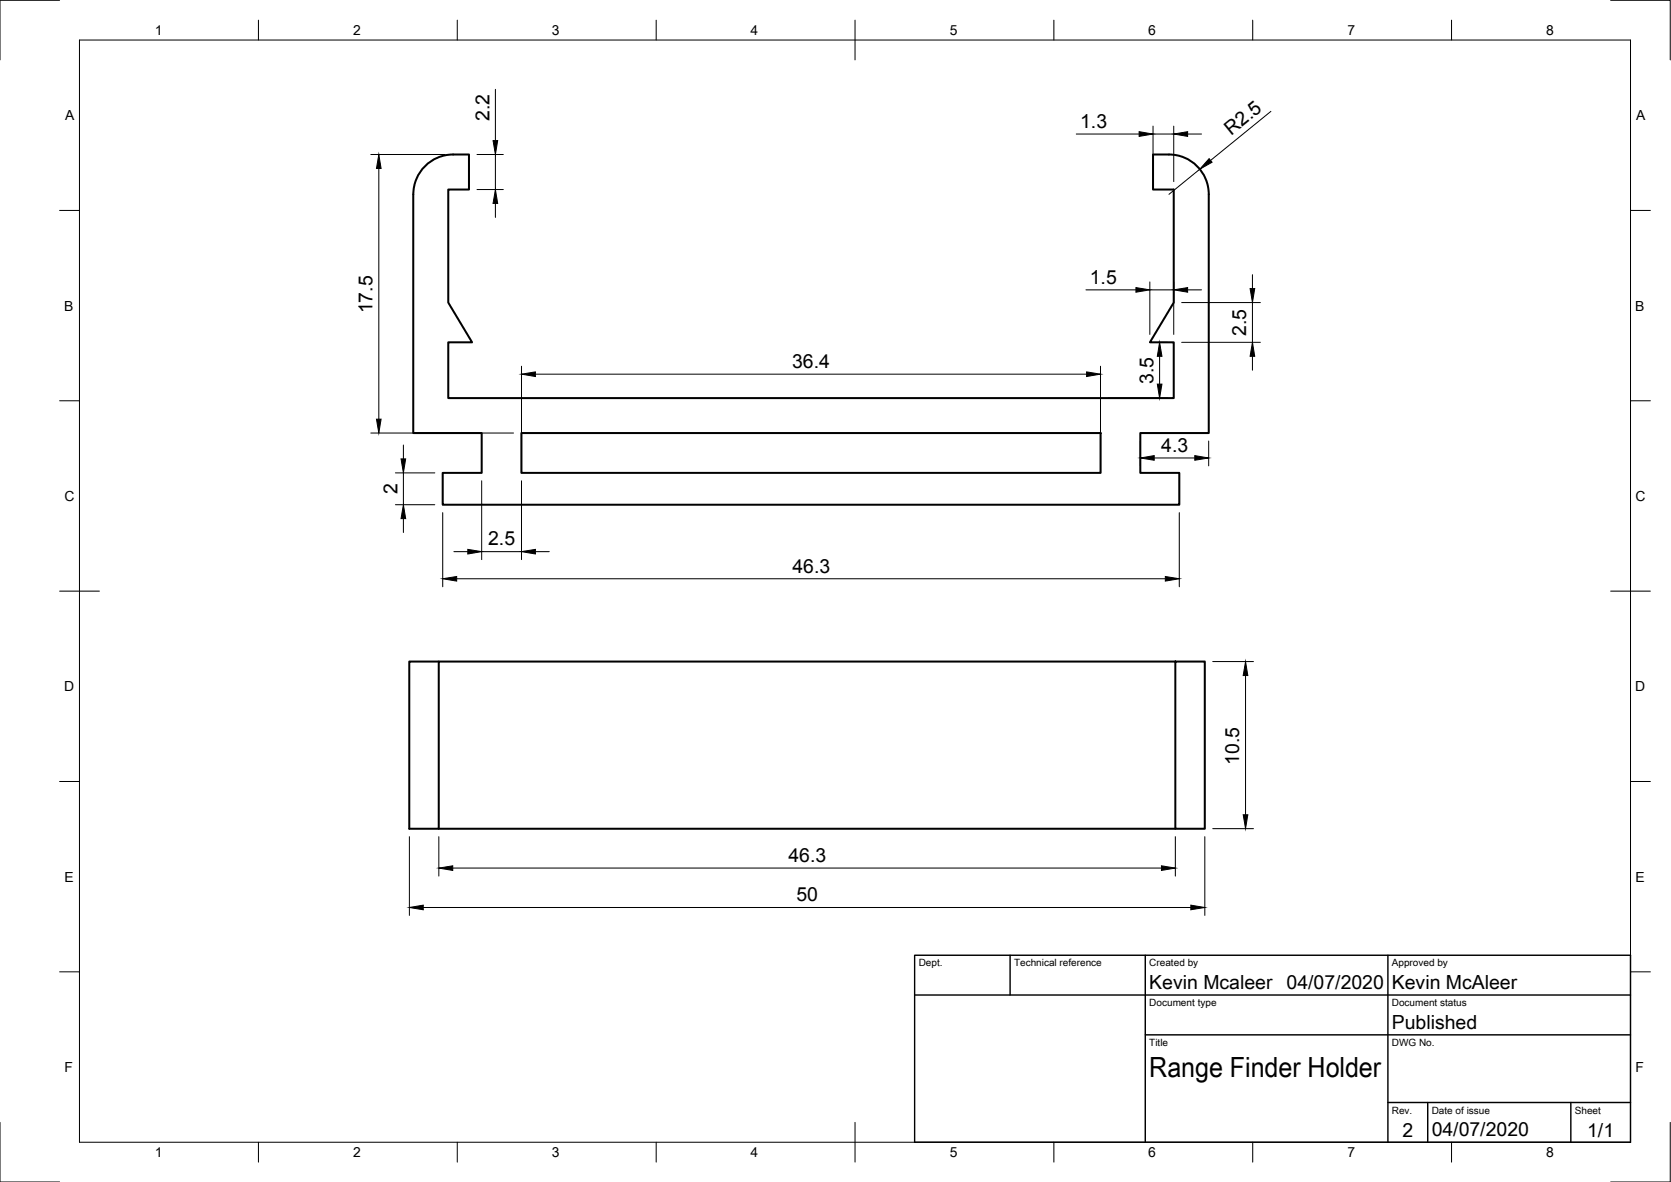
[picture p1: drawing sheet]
<svg xmlns="http://www.w3.org/2000/svg" width="420mm" height="297mm" viewBox="0 0 420 297" stroke-linecap="round" stroke-linejoin="round" font-family="sans-serif">
<!-- layer: Visible -->
<path d="M107.3 41.4a10 10 0 0 1 6.6-2.6h4v8.8h-5.2v28.4l6 10h-6v14h182.4v-14h-6l6-10v-28.4h-5.2v-8.8a15.2 15.2 0 0 1 8.7 1.2 10 10 0 0 1 5.3 8.8v60h-17.2v10h9.8v8h-185.2v-8h9.8v-10h-17.2v-60a10.1 10.1 0 0 1 3.4-7.4zM131.1 108.8h145.6v10h-145.6zM110.3 166.3h-7.4v42h7.4v-42h185.2M295.5 166.3h7.4v42h-7.4zM110.3 208.3h185.2" fill="none" stroke="#000" stroke-width=".51"/>
<!-- layer: Border -->
<g fill="none" stroke="#000" stroke-width=".25">
<path d="M15 .1h-15v15M20 10.1h390v276.9h-390zM65 5.1v5M115 5.1v5M165 5.1v5M215 5.1v10M265 5.1v5M315 5.1v5M365 5.1v5M405 .1h15v15M15 52.9h5M410 52.9h5"/>
<path d="M15 100.7h5M410 100.7h5M15 148.6h10M405 148.6h10M15 196.4h5M410 196.4h5M15 244.2h5M410 244.2h5M0 282.1v14.9h15M65 287v5M115 287v5M165 287v5"/>
<path d="M215 282.1v9.9M265 287v5M315 287v5M365 287v5M420 282.1v14.9h-15"/>
</g>
<!-- layer: TitleBlock -->
<path d="M230 240.1h180v46.9h-180zM230 250h180M254 240.1v9.9M288 240.1v46.9M349 240.1v46.9M288 260.1h122M349 277.1h61M359 277.1v9.9M395 277.1v9.9" fill="none" stroke="#000" stroke-width=".36"/>
<!-- layer: Dimensions -->
<g fill="none" stroke="#000" stroke-width=".25">
<path d="M93.2 38.8h18.7M119.9 38.8h6.7M124.6 22.4v12.9M124.6 38.8v8.8M270.6 33.7h15.8M289.9 31.7v13.9M289.9 33.7h5.2M295.1 31.7v13.9M298.6 33.7h3.5M319.6 28l-15.2 12.3M95.2 42.3v63M119.9 47.6h6.7"/>
<path d="M124.6 51.1v3.5M301.7 42.5l-7.8 6.3M273 72.8h12.6M289.1 70.9v13.1M289.1 72.8h6M295.1 70.9v13.1M297.1 76h19.8M298.6 72.8h3.5M314.9 69v3.5M314.9 76v10M131.1 92v24.8M134.6 94h138.6"/>
<path d="M276.7 92v24.8M291.1 86h2.5M291.6 89.5v7M297.1 86h19.8M314.9 89.5v3.5M93.2 108.8h35.9M99.4 118.8h9.9M101.4 111.8v3.5M101.4 118.8v8M278.7 100h14.9M286.7 110.8v6.3M290.2 115.1h10.2"/>
<path d="M303.9 110.8v6.3M99.4 126.8h9.9M101.4 130.3v3.5M111.3 128.8v18.7M114.1 138.6h3.5M121.1 120.8v19.8M121.1 138.6h10M131.1 120.8v19.8M134.6 138.6h3.5M296.5 128.8v18.7M114.8 145.4h178.2M304.9 166.3h10.3"/>
<path d="M313.2 169.8v35M102.9 210.3v19.7M110.3 210.3v9.9M113.8 218.2h178.2M295.5 210.3v9.9M302.9 210.3v19.7M304.9 208.2h10.3M106.4 228.1h193"/>
</g>
<g fill="#000" stroke="#000" stroke-width=".25">
<path d="M124 35.3h1.1l-.5 3.5zM286.4 33.1l3.5 .6-3.5 .6zM295.1 33.7l3.5-.6v1.2zM304 39.9l.8 .9-3.1 1.7zM95.2 38.8l.6 3.5h-1.1zM124.6 47.6l.5 3.5h-1.1zM285.6 72.3l3.5 .5-3.5 .6zM295.1 72.8l3.5-.5v1.1zM314.3 72.5h1.2l-.6 3.5zM131.1 94l3.5-.5v1.1zM273.2 93.5l3.5 .5-3.5 .6zM291.6 86l.6 3.5h-1.2z"/>
<path d="M291 96.5h1.2l-.6 3.5zM314.9 86l.6 3.5h-1.2zM94.7 105.3h1.1l-.6 3.5zM100.8 115.3h1.2l-.6 3.5zM286.7 115.1l3.5-.6v1.2zM300.4 114.5l3.5 .6-3.5 .6zM101.4 126.8l.6 3.5h-1.2zM117.6 138.1l3.5 .5-3.5 .6zM131.1 138.6l3.5-.5v1.1zM111.3 145.4l3.5-.5v1.1zM293 144.9l3.5 .5-3.5 .6zM313.2 166.3l.6 3.5h-1.2z"/>
<path d="M110.3 218.2l3.5-.6v1.1zM292 217.6l3.5 .6-3.5 .5zM312.6 204.8h1.2l-.6 3.4zM102.9 228.1l3.5-.6v1.1zM299.4 227.5l3.5 .6-3.5 .5z"/>
</g>
<text font-size="7" x="289" y="270.6">Range Finder Holder</text>
<g font-size="4.9">
<text x="123.1" y="30.5" transform="rotate(-90 123.1 30.5)">2.2</text>
<text x="271.6" y="32.1">1.3</text>
<text x="309.5" y="34.1" transform="rotate(-39 309.5 34.1)">R2.5</text>
<text x="274" y="71.3">1.5</text>
<text x="93.7" y="78.8" transform="rotate(-90 93.7 78.8)">17.5</text>
<text x="313.4" y="84.4" transform="rotate(-90 313.4 84.4)">2.5</text>
<text x="199.2" y="92.5">36.4</text>
<text x="290" y="96.4" transform="rotate(-90 290 96.4)">3.5</text>
<text x="292" y="113.5">4.3</text>
<text x="99.9" y="124.1" transform="rotate(-90 99.9 124.1)">2</text>
<text x="122.7" y="137.1">2.5</text>
<text x="199.2" y="143.9">46.3</text>
<text x="311.6" y="192.2" transform="rotate(-90 311.6 192.2)">10.5</text>
<text x="198.2" y="216.6">46.3</text>
<text x="200.2" y="226.5">50</text>
<text x="289" y="248.5">Kevin Mcaleer</text>
<text x="323.5" y="248.5">04/07/2020</text>
<text x="350" y="248.5">Kevin McAleer</text>
<text x="350" y="258.6">Published</text>
<text x="352.6" y="285.7">2</text>
<text x="360" y="285.5">04/07/2020</text>
<text x="399.1" y="285.7">1/1</text>
</g>
<g font-size="3.5">
<text x="39" y="8.8">1</text>
<text x="88.8" y="8.8">2</text>
<text x="138.8" y="8.8">3</text>
<text x="188.7" y="8.8">4</text>
<text x="238.8" y="8.8">5</text>
<text x="288.7" y="8.8">6</text>
<text x="338.8" y="8.8">7</text>
<text x="388.8" y="8.8">8</text>
<text x="16.4" y="30.2">A</text>
<text x="411.4" y="30.2">A</text>
<text x="16.2" y="78">B</text>
<text x="411.2" y="78">B</text>
<text x="16.2" y="125.9">C</text>
<text x="411.2" y="125.9">C</text>
<text x="16.2" y="173.7">D</text>
<text x="411.2" y="173.7">D</text>
<text x="16.2" y="221.6">E</text>
<text x="411.2" y="221.6">E</text>
<text x="16.2" y="269.4">F</text>
<text x="411.2" y="269.4">F</text>
<text x="39" y="290.8">1</text>
<text x="88.8" y="290.8">2</text>
<text x="138.8" y="290.8">3</text>
<text x="188.7" y="290.8">4</text>
<text x="238.8" y="290.8">5</text>
<text x="288.7" y="290.8">6</text>
<text x="338.8" y="290.8">7</text>
<text x="388.8" y="290.8">8</text>
</g>
<g font-size="2.5">
<text x="231" y="242.9">Dept.</text>
<text x="255" y="242.9">Technical reference</text>
<text x="289" y="242.9">Created by</text>
<text x="350" y="242.9">Approved by</text>
<text x="289" y="252.8">Document type</text>
<text x="350" y="252.8">Document status</text>
<text x="289" y="262.9">Title</text>
<text x="350" y="262.9">DWG No.</text>
<text x="350" y="279.9">Rev.</text>
<text x="360" y="279.9">Date of issue</text>
<text x="396" y="279.9">Sheet</text>
</g>
</svg>
